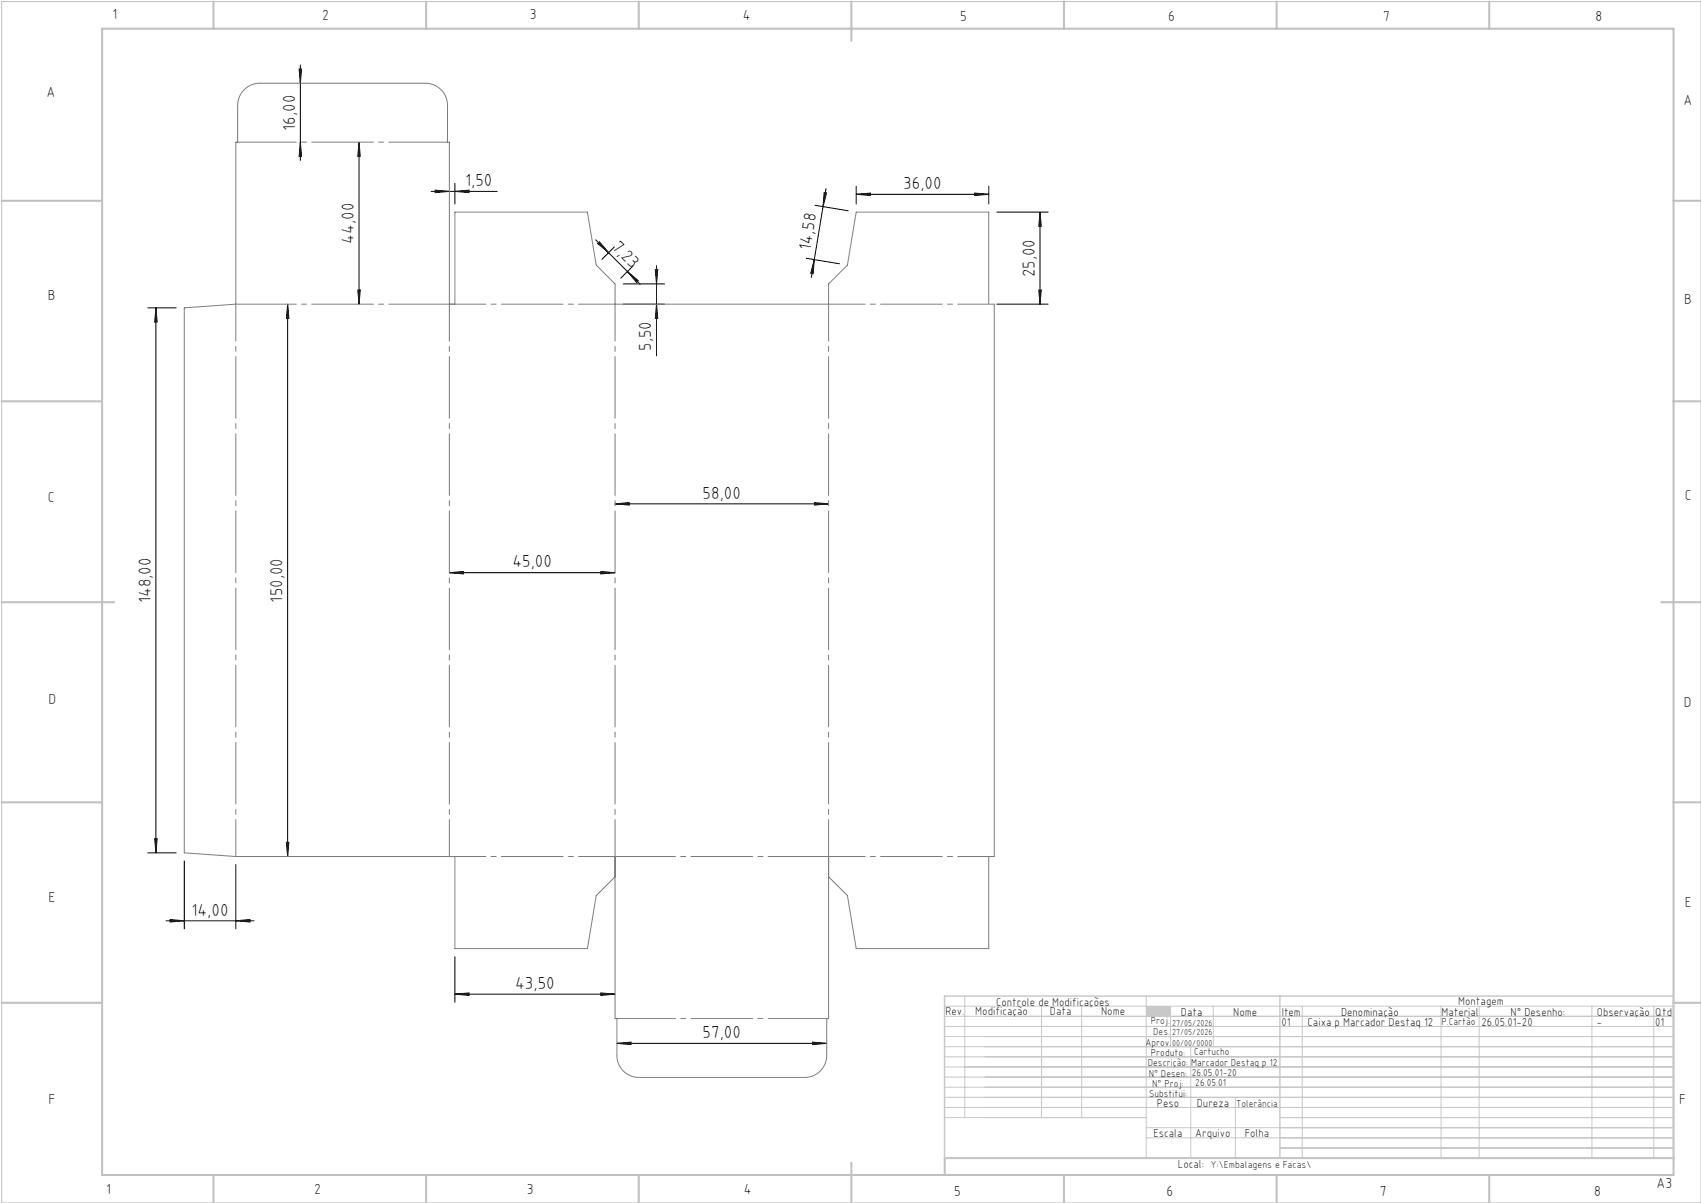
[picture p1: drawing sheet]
<svg xmlns="http://www.w3.org/2000/svg" width="420mm" height="297mm" viewBox="0 0 420 297" stroke-linecap="round" stroke-linejoin="round" font-family="sans-serif">
<path d="M.4 .4h419.6v296.6h-419.6z" fill="none" stroke="#c0c0c0" stroke-width=".25"/>
<g fill="none" stroke="#c0c0c0" stroke-width=".5">
<path d="M25.2 7.1h388v283h-388zM52.7 .4v6.7M105.2 .4v6.7M157.7 .4v6.7M210.2 .4v9.7M262.7 .4v6.7M315.2 .4v6.7M367.7 .4v6.7M.4 49.6h24.8M413.2 49.6h6.8M.4 99.1h24.8M413.2 99.1h6.8"/>
<path d="M.4 148.7h27.8M410.2 148.7h9.8M.4 198.1h24.8M413.2 198.1h6.8M.4 247.6h24.8M413.2 247.6h6.8M52.7 290.1v6.9M105.2 290.1v6.9M157.7 290.1v6.9M210.2 287.1v9.9M262.7 290.1v6.9M315.2 290.1v6.9"/>
<path d="M367.7 290.1v6.9M413.2 285.9h-179.9v4.2"/>
</g>
<g fill="none" stroke="#c3c8d2" stroke-width=".25">
<path d="M233.2 250.9h180M233.2 248.4h180M233.2 253.4h180M233.2 255.9h180M233.2 258.4h180M238.2 245.9v30M257.2 248.4v27.5M267.1 248.4v27.5M283 245.9v40M289 248.4v10M294 258.4v27.5M299.6 248.4v10"/>
<path d="M321.5 248.4v37.5M355.8 248.4v37.5M365.2 248.4v37.5M393.1 248.4v37.5M408.3 248.4v37.5M233.2 260.9h180M233.2 263.4h180M233.2 265.9h180M233.2 268.4h180M233.2 270.9h180M233.2 273.4h180M233.2 275.9h49.8"/>
<path d="M283 278.4h130.2M305 270.9v15M316 275.9h97.2M283 280.9h130.2M316 283.4h97.2"/>
</g>
<path d="M233.2 245.9h180v40h-180zM316 245.9v40" fill="none" stroke="#c3c8d2" stroke-width=".35"/>
<path d="M283 248.4h6v2.5h-6z" fill-rule="evenodd" fill="#c3c8d2"/>
<g fill="none" stroke="#000" stroke-width=".25">
<path d="M73.9 17.1h.6l-.3 3.5zM74.2 16.1v23.5M74.2 35.1l.3 3.5h-.6zM88.6 35.1l.3 3.5h-.6zM88.6 35.1v40M106.5 47.3h16.3M107.5 47l3.5 .3-3.5 .3zM112.3 47.3l3.5-.3v.6zM112.3 45.3v5.1M147.1 59.2l11 11M201.2 50.7l8.2 1.3M203.5 47.5l.6 .1-.9 3.4z"/>
<path d="M204 46.6l-3.7 21.9M211.4 48l3.5-.3v.6zM211.4 46v4.4M211.4 48h32.7M240.6 47.7l3.5 .3-3.5 .3zM244.1 46v4.4M246.1 52.4h12.7M256.8 52.4l.3 3.5h-.6zM256.8 52.4v22.7M36.5 76h7M38.5 76l.3 3.5h-.6zM38.5 76v134.6"/>
<path d="M71 75.1v136.4M71 75.1l.3 3.5h-.6zM88.3 71.6h.6l-.3 3.5zM147.6 60.1l.4-.4 2.3 2.7zM151.7 61l-3.1 3M153.9 75.1h10.2M153.9 70.1h10.2M154.9 67l2.7 2.3-.4 .4zM156.3 65.6l-3 3.1M161.8 66.6h.6l-.3 3.5zM162.1 65.6v22.3M162.1 75.1l.3 3.5h-.6z"/>
<path d="M199.1 63.8l8.2 1.3M201.1 64.1l-.3 3.5-.6-.1zM246.1 75.1h12.7M256.5 71.6h.6l-.3 3.5zM151.9 124.4l3.5-.3v.6zM151.9 124.4h52.7M201.1 124.1l3.5 .3-3.5 .3zM111 141.4l3.5-.3v.6zM111 141.4h40.9M148.4 141.1l3.5 .3-3.5 .3zM36.5 210.6h7M38.2 207.1h.6l-.3 3.5z"/>
<path d="M45.5 212.6v16.7M58.2 213.5v15.8M70.7 208h.6l-.3 3.5zM41 227.3h21.7M42 227l3.5 .3-3.5 .3zM58.2 227.3l3.5-.3v.6zM112.3 236.2v11.2M112.3 245.4l3.5-.3v.6zM112.3 245.4h39.6M148.4 245.1l3.5 .3-3.5 .3zM152.3 257.6l3.5-.3v.6zM152.3 257.6h51.8"/>
<path d="M200.6 257.3l3.5 .3-3.5 .3z"/>
</g>
<path d="M244.1 75.1v-22.7h-32.7l-2.2 13-4.6 4.7v5h-52.7v-5l-4.7-4.7-2.2-13h-32.7v22.7h-1.3v-40h-.5v-9.1a5.5 5.5 0 0 0-5.5-5.4h-40.9a5.5 5.5 0 0 0-5.4 5.4v9.1h-.5v40l-12.7 .9v134.6l12.7 .9h54.1v22.7h32.7l2.2-13.1 4.7-4.6M245.5 75.1v136.4M151.9 211.5v40h.4v9.1a5.5 5.5 0 0 0 5.5 5.4h40.9a5.5 5.5 0 0 0 5.4-5.4v-9.1h.5v-40M244.1 211.5v22.7h-32.7l-2.2-13.1-4.6-4.6" fill="none" stroke="#808080" stroke-width=".25"/>
<path d="M111 75.1v136.4M151.9 75.1v136.4M204.6 75.1v136.4M58.2 211.5v-136.4" fill="none" stroke="#808080" stroke-width=".25" stroke-dasharray="15.2 1.3 1.3 1.3" stroke-dashoffset="6.1"/>
<path d="M58.2 75.1h52.8M204.6 211.5h-52.7" fill="none" stroke="#808080" stroke-width=".25" stroke-dasharray="15.2 1.3 1.3 1.3" stroke-dashoffset=".3"/>
<path d="M111 75.1h40.9M204.6 75.1h40.9M151.9 211.5h-40.9M245.5 211.5h-40.9" fill="none" stroke="#808080" stroke-width=".25" stroke-dasharray="15.2 1.3 1.3 1.3" stroke-dashoffset="6.2"/>
<path d="M58.7 35.1h51.8M152.3 251.5h51.8" fill="none" stroke="#808080" stroke-width=".25" stroke-dasharray="15.2 1.3 1.3 1.3" stroke-dashoffset=".8"/>
<g fill="#000">
<path d="M203.5 47.5l.6 .1-.9 3.4zM201.1 64.1l-.3 3.5-.6-.1z"/>
<path d="M38.5 76l.3 3.5h-.6zM38.2 207.1h.6l-.3 3.5zM71 75.1l.3 3.5h-.6zM70.7 208h.6l-.3 3.5zM88.6 35.1l.3 3.5h-.6zM88.3 71.6h.6l-.3 3.5zM73.9 17.1h.6l-.3 3.5zM74.2 35.1l.3 3.5h-.6zM256.8 52.4l.3 3.5h-.6zM256.5 71.6h.6l-.3 3.5z"/>
<path d="M154.9 67l2.7 2.3-.4 .4zM147.6 60.1l.4-.4 2.3 2.7z"/>
<path d="M162.1 75.1l.3 3.5h-.6zM161.8 66.6h.6l-.3 3.5z"/>
<path d="M151.9 124.4l3.5-.3v.6zM201.1 124.1l3.5 .3-3.5 .3zM107.5 47l3.5 .3-3.5 .3zM112.3 47.3l3.5-.3v.6zM211.4 48l3.5-.3v.6zM240.6 47.7l3.5 .3-3.5 .3zM42 227l3.5 .3-3.5 .3zM58.2 227.3l3.5-.3v.6z"/>
<path d="M148.4 141.1l3.5 .3-3.5 .3zM111 141.4l3.5-.3v.6z"/>
<path d="M112.3 245.4l3.5-.3v.6zM148.4 245.1l3.5 .3-3.5 .3z"/>
<path d="M152.3 257.6l3.5-.3v.6zM200.6 257.3l3.5 .3-3.5 .3z"/>
</g>
<g font-size="4.3">
<text x="72.9" y="32.3" transform="rotate(-90 72.9 32.3)">16,00</text>
<text x="114.8" y="46">1,50</text>
<text x="223" y="46.7">36,00</text>
<text x="87.4" y="60.1" transform="rotate(-90 87.4 60.1)">44,00</text>
<text x="150.9" y="61.2" transform="rotate(45 150.9 61.2)">7,23</text>
<text x="200.1" y="61.9" transform="rotate(-81 200.1 61.9)">14,58</text>
<text x="255.5" y="68.5" transform="rotate(-90 255.5 68.5)">25,00</text>
<text x="160.8" y="86.7" transform="rotate(-90 160.8 86.7)">5,50</text>
<text x="173.5" y="123.1">58,00</text>
<text x="126.5" y="140.1">45,00</text>
<text x="37.2" y="148.9" transform="rotate(-90 37.2 148.9)">148,00</text>
<text x="69.7" y="148.8" transform="rotate(-90 69.7 148.8)">150,00</text>
<text x="47.3" y="226">14,00</text>
<text x="127.2" y="244.2">43,50</text>
<text x="173.5" y="256.3">57,00</text>
</g>
<g font-size="3.6">
<text x="27.8" y="4.8">1</text>
<text x="79.5" y="4.9">2</text>
<text x="130.8" y="4.8">3</text>
<text x="183.4" y="4.9">4</text>
<text x="237.1" y="5.1">5</text>
<text x="288.4" y="5.2">6</text>
<text x="341.5" y="5.1">7</text>
<text x="394" y="5.2">8</text>
<text x="11.5" y="24">A</text>
<text x="415.7" y="25.8">A</text>
<text x="11.8" y="74.1">B</text>
<text x="415.8" y="75.1">B</text>
<text x="11.8" y="124">C</text>
<text x="416" y="123.5">C</text>
<text x="12" y="173.7">D</text>
<text x="415.8" y="174.7">D</text>
<text x="12" y="222.6">E</text>
<text x="416" y="223.9">E</text>
<text x="12" y="272.6">F</text>
<text x="414.6" y="272.6">F</text>
<text x="409" y="293.3">A3</text>
<text x="26.2" y="294.8">1</text>
<text x="77.6" y="294.8">2</text>
<text x="130.1" y="294.8">3</text>
<text x="183.7" y="294.7">4</text>
<text x="235.6" y="295.2">5</text>
<text x="288" y="295.2">6</text>
<text x="340.7" y="295.2">7</text>
<text x="393.6" y="295.2">8</text>
</g>
<g font-size="2.9">
<text x="240.8" y="250.6">Modificação</text>
<text x="259.2" y="250.6">Data</text>
<text x="271.9" y="250.6">Nome</text>
<text x="290.9" y="288.4">Local:</text>
</g>
<g font-size="2.8">
<text x="233.4" y="250.6">Rev.</text>
<text x="246" y="248.4">Controle de Modificações</text>
<text x="291.6" y="250.8">Data</text>
<text x="304.5" y="250.8">Nome</text>
<text x="316.5" y="250.9">Item</text>
<text x="331.1" y="250.9">Denominação</text>
<text x="355.9" y="250.9">Material</text>
<text x="360.1" y="248.2">Montagem</text>
<text x="373" y="250.9">N° Desenho:</text>
<text x="394.3" y="250.9">Observação</text>
<text x="408.7" y="250.9">Qtd</text>
<text x="316.5" y="253.2">01</text>
<text x="322.9" y="253.2">Caixa p Marcador Destaq 12</text>
<text x="365.8" y="253.3">26.05.01-20</text>
<text x="394.3" y="253.2">-</text>
<text x="408.7" y="253.2">01</text>
<text x="285.6" y="273.3">Peso</text>
<text x="295.5" y="273.3">Dureza</text>
<text x="284.8" y="280.8">Escala</text>
<text x="295.1" y="280.8">Arquivo</text>
<text x="307.3" y="280.8">Folha</text>
</g>
<g font-size="2.5">
<text x="284.1" y="252.9">Proj.</text>
<text x="284.8" y="255.5">Des.</text>
<text x="355.9" y="253">P.Cartão</text>
<text x="282.8" y="258.3">Aprov.</text>
<text x="283.4" y="263.3">Descrição:</text>
<text x="284.2" y="260.7">Produto:</text>
<text x="294.1" y="263.1">Marcador Destaq p 12</text>
<text x="294.8" y="260.6">Cartucho</text>
<text x="283.7" y="265.9">N° Desen:</text>
<text x="284.5" y="268.3">N° Proj:</text>
<text x="294.3" y="265.7">26.05.01-20</text>
<text x="295.1" y="268.2">26.05.01</text>
<text x="283.7" y="270.9">Substitui:</text>
<text x="305.2" y="273.3">Tolerância</text>
<text x="298.9" y="288.4">Y:\Embalagens e Facas\</text>
</g>
<g font-size="2.1">
<text x="289.4" y="253.3">27/05/2026</text>
<text x="289.4" y="255.5">27/05/2026</text>
<text x="289.4" y="258.3">00/00/0000</text>
</g>
</svg>
